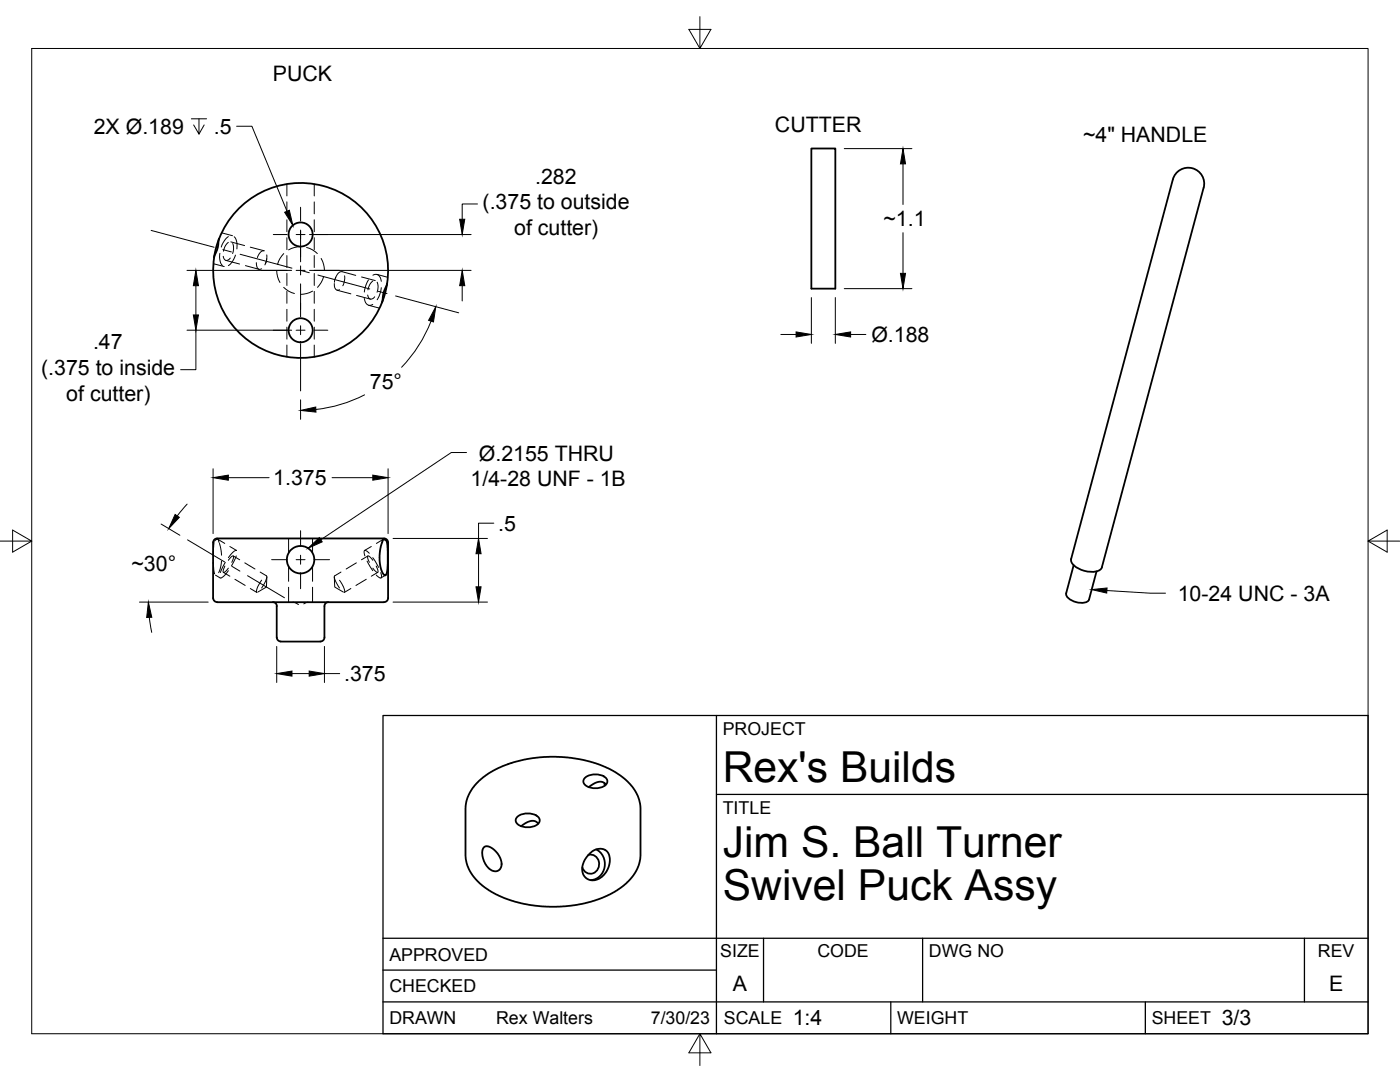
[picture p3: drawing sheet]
<svg xmlns="http://www.w3.org/2000/svg" width="279mm" height="216mm" viewBox="0 0 279 216" stroke-linecap="round" stroke-linejoin="round" font-family="sans-serif">
<!-- layer: Hidden -->
<g fill="none" stroke="#000" stroke-width=".2">
<path d="M57.3 36.7v2.4M62.7 36.7v2.4M42.6 52.6l2.1 .6M43.9 50.5v1.3l.1 .7 .4 .5M44.2 46.5l2.2 .5M44.6 51.1a.72 .72 0 0 0 .5 .9 .72 .72 0 0 0 .9-.5M45.1 52l2.7 .7M45.6 47.2l-.8 .8-.6 1.3M45.6 48.4l-.6 .6-.4 1.1M46.1 48.3l2.7 .7M46.4 48.6l.2 1.1-.2 .9M46.7 47.2a2.85 2.85 0 0 1 .6 2.5"/>
<path d="M47 50.9l-.8 1.5-.6 .6M49 53l2.7 .7M50 49.3l2.7 .8a1.36 1.36 0 0 0-1.3 1.3M51.2 52.4l.1 .8 .2 .4 .3 .2 .4-.2M53.2 50.9v1.1l-.3 .9M53.2 51.6l-.2 1M55.2 54a5.1 5.1 0 0 0 .7 2.4M56.6 50.6a4.7 4.7 0 0 0-1.2 2.1M56.6 57.3a4.7 4.7 0 0 0 2.2 1.3M57.3 40.3v2.4M57.3 43.9v2.3M57.3 47.4v2.4"/>
<path d="M57.3 51v2.4M57.3 54.6v2.4M57.3 58.1v2.4M60 49.2a5.1 5.1 0 0 0-2.4 .6M61.2 49.4a4.7 4.7 0 0 1 2.1 1.2M62.4 58.1a5 5 0 0 1-2.4 .6M62.7 40.3v2.4M62.7 43.9v2.3M62.7 47.4v2.4M62.7 51v2.4M62.7 54.6v2.4M62.7 58.1v2.4"/>
<path d="M64.1 51.6a5 5 0 0 1 .6 2.4M64.6 55.2a4.9 4.9 0 0 1-1.2 2.1M66.7 56.6a.88 .88 0 0 0 .1 .9 .88 .88 0 0 0 1 .3M67 55.3l-.3 1M67.3 57.9l2.7 .7M68.8 55l-.1 1.2-.3 .8M71 54.9l-2.7-.7a1.42 1.42 0 0 0-1.4 1.4M71.2 58.9l2.7 .8M72.2 55.3l2.7 .7M72.7 59.5a1.17 1.17 0 0 0 .5 1.2 1.17 1.17 0 0 0 1.2 0M73.4 58.9a.72 .72 0 0 0 .5 .8 .72 .72 0 0 0 .9-.5M73.5 55.9l-.5 1-.3 1.4"/>
<path d="M74.4 56.1l-.6 .6-.4 1.1M74.4 54.9a1.03 1.03 0 0 1 1.6 .9l.1 .3M75.2 54.8l2.2 .5M75.3 56.3l.2 .8-.3 1.2M76.1 57.4l-.3 1.2-.5 1.2M57.3 61.7v2.4M57.3 65.3v2.4M57.3 68.9v2.3M62.7 61.7v2.4M62.7 65.3v2.4M62.7 68.9v2.3M73.6 60.9l2.1 .6"/>
<path d="M42.6 112.2l.2 2.3M42.7 108.2l-.1 2.8M42.8 108l.3-.3 .4-.1 .2 .6M43.5 107.6l1.4 .8M43.8 108.4l.4 2.4M44.2 112l-.2 1.4-.4 .9M44.6 114.2l1.3 .8M44.9 112.9l-.4 1 .1 .3 .6-.3 .4-.5M45 112.2l-1 2M45.6 113.9a2.43 2.43 0 0 1-1.7 1.4l-.9-.5M45.6 111.8l.9-.9a1.1 1.1 0 0 1-.3 1.3M45.9 109.1l1.3 .7"/>
<path d="M46.5 110.9l1.3 .8M46.9 115.6l2 1.2M47.2 110.9l-1 2M47.2 109.9v-.1a2.68 2.68 0 0 0-1.6 1.5M48.9 112.3l2 1.2M51.9 114.2l1.3 .7a3.2 3.2 0 0 1-1 2.4M52.2 115.8l-.2 .3a2.75 2.75 0 0 0-.8 2.1l-1.2-.8M53.3 115.1l-.1 2-1.8 1.1M57.6 107.4v3M57.6 113v3M57.6 117.2v3M62.4 107.4v3"/>
<path d="M62.4 113v3M62.4 117.2v3M66.7 115.1l.1 2 1.7 1.1M67.8 115.8l.3 .4a2.83 2.83 0 0 1 .6 2l1.3-.8M68.1 114.2l-1.3 .7a3.6 3.6 0 0 0 1 2.4M71.1 112.3l-2 1.2M73.1 115.6l-2.1 1.2M73.3 112l1.1 1.9M73.4 110.9l-1.3 .8M73.7 110.4l-.5-.4-.4-.2-.1 .5 .1 .6M74.1 109.1l-1.3 .7M74.4 111.3l1.2 1.9"/>
<path d="M74.4 111.8l-.6-.7-.4-.2v.6l.3 .7M75.1 112.9a1.13 1.13 0 0 1 .2 1.3l-.9-.8M75.4 114.2l-1.3 .8M76 114.3l.2 .7-.2 .3-.9-.6M76.5 107.6l-1.4 .8M77 114.8l-1 .5M58.4 120.2l1.2 .4M61.5 120.2l-.9 .3"/>
</g>
<!-- layer: Visible -->
<g fill="none" stroke="#000" stroke-width=".36">
<path d="M161.9 29.6h4.8v28h-4.8zM240.2 37.5l-20.3 75.7M240.2 37.5a3.2 3.2 0 0 0-2.2-3.9 3.2 3.2 0 0 0-3.9 2.2l-20.3 75.7a2.39 2.39 0 0 0 1.9 2.2 4.1 4.1 0 0 0 4-.2l.2-.3M42.7 51.3a17.5 17.5 0 0 0 12.8 19.5 17.5 17.5 0 0 0 20.8-10.5M43.7 47.6l-.2 1.8-.8 2 .4-1.9zM43.7 47.6a17.5 17.5 0 0 1 20.8-10.5 17.5 17.5 0 0 1 12.7 19.5M77.3 56.6l-.4 1.8-.7 1.9M77.3 56.6l-.8 1.9-.3 1.8M42.5 108.2v11.2M42.5 119.3a.79 .79 0 0 0 .8 .8M43.3 107.4h31.8a3.5 3.5 0 0 1 2.1 .3l.2 .5M43.3 107.4a.79 .79 0 0 0-.8 .8"/>
<path d="M76.4 107.7l.3-.1 .5 .4 .2 1.4-.1 4-.1 1-.3 .4-.4-.2-.4-.8-.3-1.9v-2zM77.4 108.2v11.1a1.17 1.17 0 0 1-1.4 .9h-32.7M214.3 112.8l-1.5 5.6M218.8 114l-1.5 5.6a2.11 2.11 0 0 1-2.5 .5 2.11 2.11 0 0 1-2-1.7M54.5 120.1a.79 .79 0 0 1 .7 .8v6.3M55.2 127.2a.79 .79 0 0 0 .8 .8M56 128h7.9M64.7 127.2a.79 .79 0 0 1-.7 .8M65.5 120.1a.79 .79 0 0 0-.8 .8v6.3M95.1 156.3l1.4-1.3 1.5-.9 1.6-.9 2.1-.9 2.9-.7 1.9-.3 4.4-.3 2.5 .2 2.4 .3 2.6 .6 1.9 .7 1.5 .7 2 1.2 1.5 1.3 1.2 1.5a7 7 0 0 1 1.3 3.9v9.9l-.6 2-1.3 2.1-1.4 1.3-1.4 1-3.4 1.6-1.8 .6-2.8 .7-4.1 .3h-2.7l-2.3-.3-4.1-1-2.3-.8-1.6-.9-1.8-1.2-1.3-1.3-1.4-2.1-.6-2v-9.9a7.7 7.7 0 0 1 2.2-5.1zM116.7 155.2a3.3 3.3 0 0 1 4.4 .4 1.21 1.21 0 0 1-1.1 1.5 3.2 3.2 0 0 1-3.5-.8v-.7zM120.6 156.3l.1 .4"/>
<path d="M120.9 156.5l-.7-.5h-.7l-.9 .3-1.1 .8M96.5 169.1l.6-.3 .6 .2 .9 .5 .8 .9 .4 .8 .3 .9-.1 .9-.4 .6-.6 .3-.8-.2-.5-.3-.8-.9-.6-1.8v-1zM103.2 163a3.3 3.3 0 0 1 4.4 .3 1.21 1.21 0 0 1-1.1 1.6 3.2 3.2 0 0 1-3.5-.9v-.7zM107.4 164.4l-.5-.5-.8-.1-1.1 .4-1 .7M117.5 170.5l1.2-.9 1.2-.2 1 .3 .7 1 .1 1.3-.5 1.6-1 1.3-1.3 .7-.7 .1-.9-.2-.6-.6-.4-.6-.1-.8 .1-1 .4-.9zM117.5 170.6a1.86 1.86 0 0 1 2.1 2 1.86 1.86 0 0 1-2.5 1.6l-.7-.7-.2-.4M119 169.5a3.3 3.3 0 0 1 1.7 3.4 3.3 3.3 0 0 1-2.8 2.7"/>
<circle cx="60" cy="46.8" r="2.4"/>
<circle cx="60" cy="65.9" r="2.4"/>
<circle cx="60" cy="111.7" r="2.74"/>
</g>
<!-- layer: Border -->
<path d="M6.3 9.7h266.7v196.6h-266.7zM139.7 3.3v6.4l2.2-3.8h-4.4l2.2 3.8M0 108h6.3l-3.8-2.2v4.4l3.8-2.2M273 108l3.8 2.2v-4.4l-3.8 2.2h6.4M139.7 206.3l-2.2 3.8h4.4l-2.2-3.8v6.3" fill="none" stroke="#000" stroke-width=".2"/>
<!-- layer: Titleblock -->
<path d="M76.4 142.8h196.6v63.5h-196.6zM143 158.5h130M143 142.8v63.5M76.4 199.9h196.6M76.4 193.6h66.6M76.4 187.2h196.6M152.4 187.2v12.7M177.8 199.9v6.4M184.1 187.2v12.7M228.6 199.9v6.4M260.3 187.2v12.7" fill="none" stroke="#000" stroke-width=".25"/>
<!-- layer: FD_Dimensions -->
<g fill="none" stroke="#000" stroke-width=".2">
<path d="M168.5 29.7h13.5M180.2 32.7v8.1M37.3 54h20.9M39.1 57v5.8M61.8 54h32.2M61.8 46.8h32.2M92.2 57v3M95.3 40.7h-3.1v3.1M161.9 59.4v9.1M166.7 59.4v9.1M168.5 57.6h13.5M180.2 46.4v8.1"/>
<path d="M37.3 65.9h20.9M39.1 65.9v7.9h-3.1M60 79.8v3.9M72.8 78.8a27.9 27.9 0 0 1-9.8 2.9M86 64.1a27.9 27.9 0 0 1-5.9 9.2M155.8 66.7h3.1M169.8 66.7h3M42.5 93.5v13M45.6 95.3h8.1M66.3 95.3h8.1M77.4 93.5v13M32.2 104.6l3.7 2.2"/>
<path d="M37.3 100.6l-1.9 2.3M78.4 107.4h18.9M95.5 110.5v6.6M98.6 104.4h-3.1v3M27.8 120.1h13.8M29.8 123.2l.5 3M55.2 129v7.2M58.3 134.4h3.4M64.7 129v7.2M64.7 134.4h3.1M78.4 120.1h18.9"/>
</g>
<g fill="#000" stroke="#000" stroke-width=".2">
<path d="M180.2 29.7l.5 3h-1zM39.1 54l.5 3h-1zM92.2 54l.6 3h-1.1zM91.7 43.8h1.1l-.6 3zM179.7 54.5h1l-.5 3.1zM38.6 62.8h1l-.5 3.1zM87 61.2l-.5 3-1-.3zM158.9 66.2l3 .5-3 .5zM166.7 66.7l3.1-.5v1zM42.5 95.3l3.1-.5v1zM60 81.9l3-.7 .1 1zM74.4 94.8l3 .5-3 .5z"/>
<path d="M34.9 102.7l.9 .5-2.1 2.3zM95 117.1h1l-.5 3zM95.5 107.4l.5 3.1h-1zM29.6 120.1l.7 3.1h-1zM55.2 134.4l3.1-.5v1zM61.7 133.9l3 .5-3 .5z"/>
</g>
<!-- layer: Smart Centers -->
<g fill="none" stroke="#000" stroke-width=".2">
<path d="M30.2 46l12.5 3.3M44.5 49.8l1.7 .5M47.9 50.7l10.4 2.8M52.2 54h5.1M54.5 46.8h2.8M59.1 46.8h1.8M59.1 54h1.8M60 41.4v2.7M60 45.9v6.3M60 53.1v1.8M60 56.6v6.6M60 54l1.7 .4"/>
<path d="M62.7 46.8h2.7M62.7 54h5.1M63.4 54.9l10.4 2.8M75.5 58.1l1.7 .5M79 59.1l12.5 3.3M54.5 65.9h2.8M59.1 65.9h1.8M60 65v1.8M60 68.6v9.4M62.7 65.9h2.7M37.4 107.7l7.4 4.4M46.3 113l1.6 1"/>
<path d="M49.4 114.9l7.4 4.4M54.2 111.7h3.1M59.1 111.7h1.8M60 105.9v3.1M60 110.8v1.8M60 114.4v3.1M62.7 111.7h3.1"/>
</g>
<!-- layer: Hole Notes -->
<path d="M56.8 42.4l.9-.4 .7 3zM61.5 109.4l2.2-2.1 .6 .8zM217.9 117.6l3-.3v1z" fill="#000" stroke="#000" stroke-width=".2"/>
<path d="M38.2 23.7h3M39.7 23.7v3.1l-1-1.9M40.7 24.9l-1 1.9M47.2 25.2h3.1l7 16.9M93.1 90.3h-3l-26.1 17.4M220.9 117.8l8.7 .6h3" fill="none" stroke="#000" stroke-width=".2"/>
<g font-size="8.5">
<text x="144.3" y="156">Rex's Builds</text>
<text x="144.3" y="171">Jim S. Ball Turner</text>
<text x="144.3" y="179.6">Swivel Puck Assy</text>
</g>
<g font-size="4.3">
<text x="54.4" y="16.3">PUCK</text>
<text x="18.7" y="26.8">2X Ø.189</text>
<text x="42.7" y="26.8">.5</text>
<text x="154.7" y="26.4">CUTTER</text>
<text x="216.2" y="28.3">~4&quot; HANDLE</text>
<text x="96.3" y="41.8">(.375 to outside</text>
<text x="106.8" y="36.6">.282</text>
<text x="102.6" y="46.9">of cutter)</text>
<text x="176.3" y="45.1">~1.1</text>
<text x="18.6" y="69.7">.47</text>
<text x="173.9" y="68.2">Ø.188</text>
<text x="8.2" y="74.8">(.375 to inside</text>
<text x="73.8" y="77.6">75°</text>
<text x="13.2" y="79.9">of cutter)</text>
<text x="95.6" y="91.9">Ø.2155 THRU</text>
<text x="54.5" y="96.8">1.375</text>
<text x="93.9" y="97">1/4-28 UNF - 1B</text>
<text x="99.4" y="105.9">.5</text>
<text x="26.2" y="114">~30°</text>
<text x="235.1" y="119.9">10-24 UNC - 3A</text>
<text x="68.7" y="135.9">.375</text>
<text x="146.3" y="197.7">A</text>
<text x="265.2" y="197.7">E</text>
<text x="158.2" y="204.6">1:4</text>
<text x="243.8" y="204.6">3/3</text>
</g>
<g font-size="3.5">
<text x="144.3" y="146.6">PROJECT</text>
<text x="144.3" y="162.3">TITLE</text>
<text x="77.7" y="191.7">APPROVED</text>
<text x="143.7" y="191">SIZE</text>
<text x="163.1" y="191">CODE</text>
<text x="185.4" y="191">DWG NO</text>
<text x="263" y="191">REV</text>
<text x="77.7" y="198">CHECKED</text>
<text x="77.7" y="204.4">DRAWN</text>
<text x="99" y="204.4">Rex Walters</text>
<text x="129.9" y="204.4">7/30/23</text>
<text x="144.5" y="204.4">SCALE</text>
<text x="179" y="204.4">WEIGHT</text>
<text x="229.8" y="204.4">SHEET</text>
</g>
</svg>
